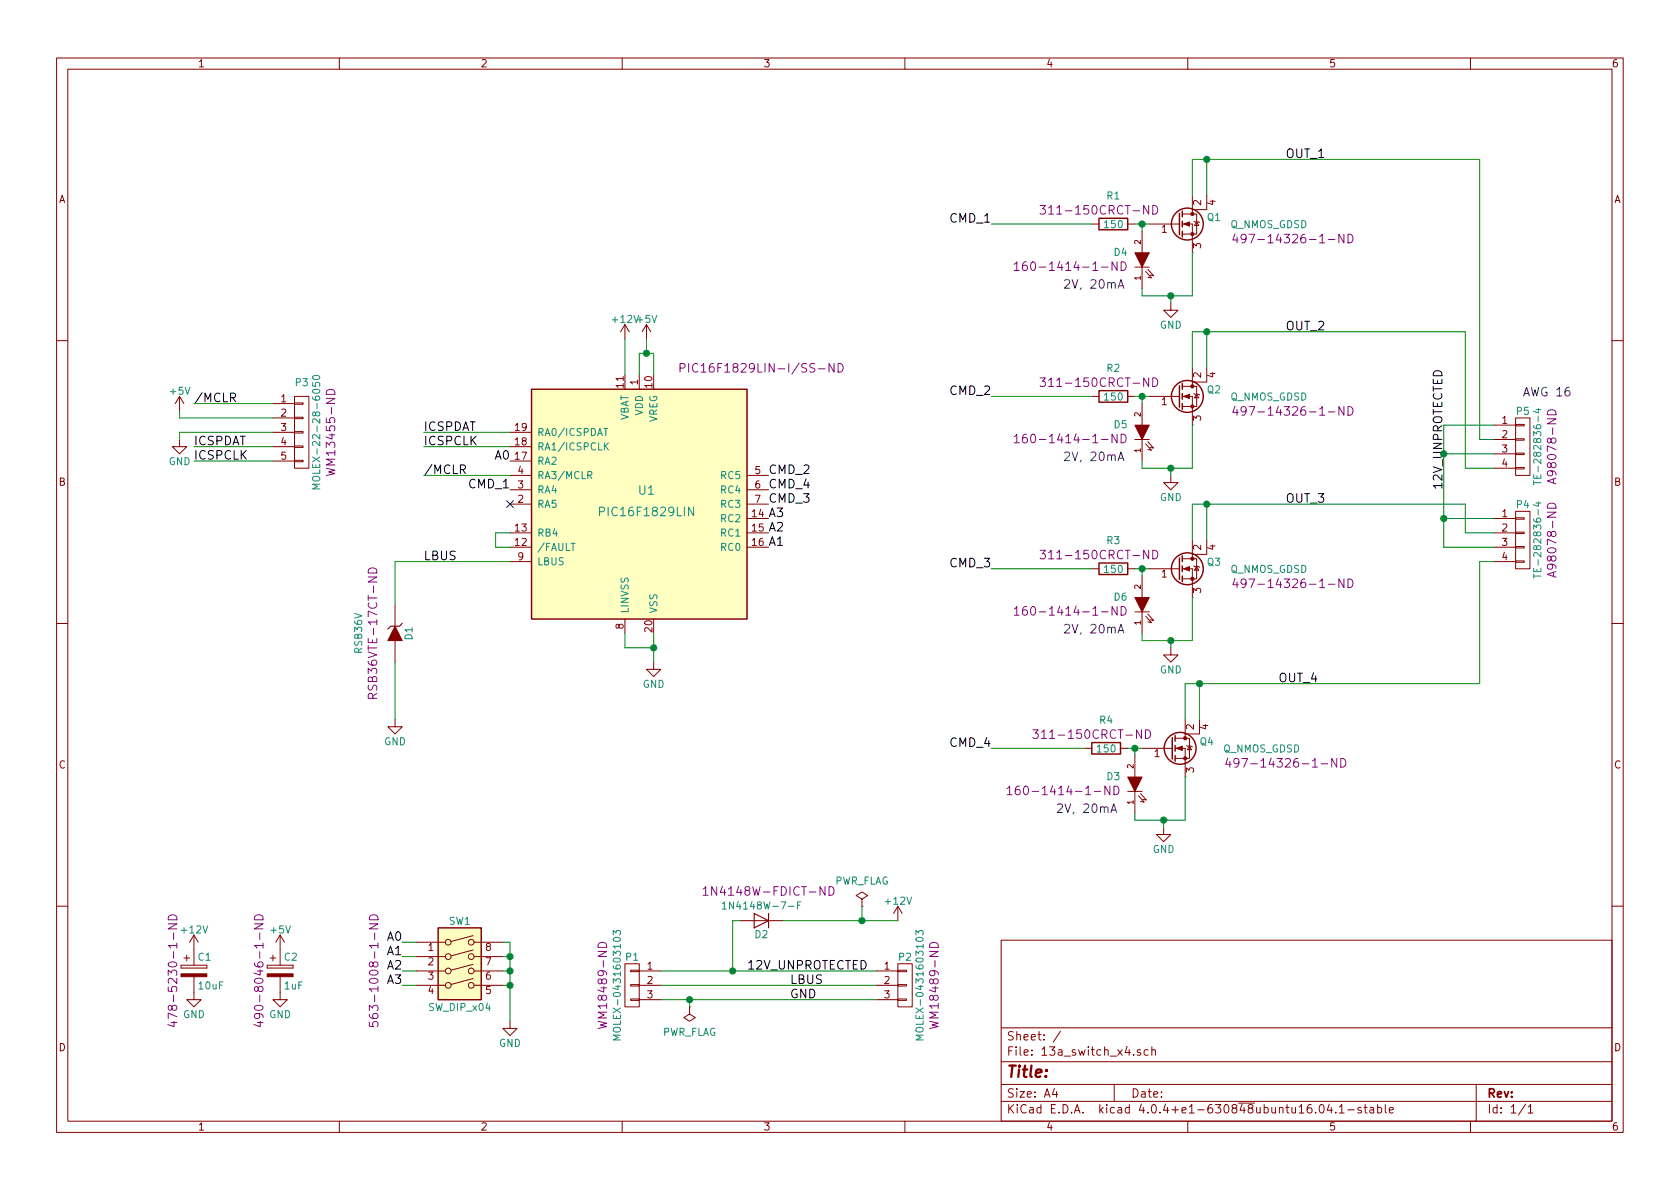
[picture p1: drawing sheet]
EESchema Schematic File Version 2
LIBS:13a_switch_x4-rescue
LIBS:power
LIBS:device
LIBS:transistors
LIBS:conn
LIBS:linear
LIBS:regul
LIBS:74xx
LIBS:cmos4000
LIBS:adc-dac
LIBS:memory
LIBS:xilinx
LIBS:microcontrollers
LIBS:dsp
LIBS:microchip
LIBS:analog_switches
LIBS:motorola
LIBS:texas
LIBS:intel
LIBS:audio
LIBS:interface
LIBS:digital-audio
LIBS:philips
LIBS:display
LIBS:cypress
LIBS:siliconi
LIBS:opto
LIBS:atmel
LIBS:contrib
LIBS:valves
LIBS:switches
LIBS:microchip_pic16mcu
LIBS:13a_switch_x4-cache
EELAYER 25 0
EELAYER END
$Descr A4 11693 8268
encoding utf-8
Sheet 1 1
Title ""
Date ""
Rev ""
Comp ""
Comment1 ""
Comment2 ""
Comment3 ""
Comment4 ""
$EndDescr
$Comp
L CP C2
U 1 1
P 1950 6750
F 0 "C2" H 1975 6850 50  0000 L CNN
F 1 "1uF" H 1975 6650 50  0000 L CNN
F 2 "Capacitors_SMD:C_0805_HandSoldering" H 1988 6600 50  0001 C CNN
F 3 "http://www.digikey.com/product-detail/en/murata-electronics-north-america/GCM21BL81C105KA58L/490-8046-1-ND/4380331" H 1950 6750 50  0001 C CNN
F 4 "490-8046-1-ND" V 1800 6750 60  0000 C CNN "DIGIKEY"
	1    1950 6750
	1    0    0    -1  
$EndComp
$Comp
L CP C1
U 1 1
P 1350 6750
F 0 "C1" H 1375 6850 50  0000 L CNN
F 1 "10uF" H 1375 6650 50  0000 L CNN
F 2 "Capacitors_SMD:C_1210_HandSoldering" H 1388 6600 50  0001 C CNN
F 3 "http://datasheets.avx.com/TPS.pdf" H 1350 6750 50  0001 C CNN
F 4 "478-5230-1-ND" V 1200 6750 60  0000 C CNN "DIGIKEY"
	1    1350 6750
	1    0    0    -1  
$EndComp
$Comp
L ZENER D1
U 1 1
P 2750 4400
F 0 "D1" H 2750 4500 50  0000 C CNN
F 1 "RSB36V" H 2750 4150 50  0000 C CNN
F 2 "conn_ribbon:SOD-323_HandSoldering" H 2750 4400 50  0001 C CNN
F 3 "http://rohmfs.rohm.com/en/products/databook/datasheet/discrete/diode/zener/rsb36v.pdf" H 2750 4400 50  0001 C CNN
F 4 "RSB36VTE-17CT-ND" H 2750 4250 60  0000 C CNN "DIGIKEY"
	1    2750 4400
	0    1    1    0   
$EndComp
$Comp
L D D2
U 1 1
P 5300 6400
F 0 "D2" H 5300 6500 50  0000 C CNN
F 1 "1N4148W-7-F" H 5300 6300 50  0000 C CNN
F 2 "Diodes_SMD:SOD-123" H 5300 6400 50  0001 C CNN
F 3 "http://www.diodes.com/_files/datasheets/ds30086.pdf" H 5300 6400 50  0001 C CNN
F 4 "1N4148W-FDICT-ND" H 5250 6200 60  0000 C CNN "DIGIKEY"
	1    5300 6400
	-1   0    0    1   
$EndComp
$Comp
L +12V #PWR01
U 1 1
P 4350 2350
F 0 "#PWR01" H 4350 2200 50  0001 C CNN
F 1 "+12V" H 4350 2490 50  0000 C CNN
F 2 "" H 4350 2350 50  0000 C CNN
F 3 "" H 4350 2350 50  0000 C CNN
	1    4350 2350
	1    0    0    -1  
$EndComp
Text Label 2950 3300 0    60   ~ 0
/MCLR
Text Label 2950 3000 0    60   ~ 0
ICSPDAT
Text Label 2950 3100 0    60   ~ 0
ICSPCLK
$Comp
L Q_NMOS_GDSD Q1
U 1 1
P 8200 1550
F 0 "Q1" H 8500 1600 50  0000 R CNN
F 1 "Q_NMOS_GDSD" H 9100 1550 50  0000 R CNN
F 2 "TO_SOT_Packages_SMD:SOT-223" H 8400 1650 50  0001 C CNN
F 3 "http://www.st.com/web/en/resource/technical/document/datasheet/DM00043834.pdf" H 8200 1550 50  0001 C CNN
F 4 "497-14326-1-ND" H 9000 1450 60  0000 C CNN "DIGIKEY"
	1    8200 1550
	1    0    0    -1  
$EndComp
$Comp
L GND #PWR02
U 1 1
P 8150 2100
F 0 "#PWR02" H 8150 1850 50  0001 C CNN
F 1 "GND" H 8150 1950 50  0000 C CNN
F 2 "" H 8150 2100 50  0000 C CNN
F 3 "" H 8150 2100 50  0000 C CNN
	1    8150 2100
	1    0    0    -1  
$EndComp
$Comp
L GND #PWR03
U 1 1
P 4550 4600
F 0 "#PWR03" H 4550 4350 50  0001 C CNN
F 1 "GND" H 4550 4450 50  0000 C CNN
F 2 "" H 4550 4600 50  0000 C CNN
F 3 "" H 4550 4600 50  0000 C CNN
	1    4550 4600
	1    0    0    -1  
$EndComp
$Comp
L +12V #PWR04
U 1 1
P 6250 6400
F 0 "#PWR04" H 6250 6250 50  0001 C CNN
F 1 "+12V" H 6250 6540 50  0000 C CNN
F 2 "" H 6250 6400 50  0000 C CNN
F 3 "" H 6250 6400 50  0000 C CNN
	1    6250 6400
	1    0    0    -1  
$EndComp
$Comp
L +5V #PWR05
U 1 1
P 4500 2350
F 0 "#PWR05" H 4500 2200 50  0001 C CNN
F 1 "+5V" H 4500 2490 50  0000 C CNN
F 2 "" H 4500 2350 50  0000 C CNN
F 3 "" H 4500 2350 50  0000 C CNN
	1    4500 2350
	1    0    0    -1  
$EndComp
$Comp
L GND #PWR06
U 1 1
P 1350 6900
F 0 "#PWR06" H 1350 6650 50  0001 C CNN
F 1 "GND" H 1350 6750 50  0000 C CNN
F 2 "" H 1350 6900 50  0000 C CNN
F 3 "" H 1350 6900 50  0000 C CNN
	1    1350 6900
	1    0    0    -1  
$EndComp
$Comp
L +12V #PWR07
U 1 1
P 1350 6600
F 0 "#PWR07" H 1350 6450 50  0001 C CNN
F 1 "+12V" H 1350 6740 50  0000 C CNN
F 2 "" H 1350 6600 50  0000 C CNN
F 3 "" H 1350 6600 50  0000 C CNN
	1    1350 6600
	1    0    0    -1  
$EndComp
$Comp
L +5V #PWR08
U 1 1
P 1950 6600
F 0 "#PWR08" H 1950 6450 50  0001 C CNN
F 1 "+5V" H 1950 6740 50  0000 C CNN
F 2 "" H 1950 6600 50  0000 C CNN
F 3 "" H 1950 6600 50  0000 C CNN
	1    1950 6600
	1    0    0    -1  
$EndComp
$Comp
L GND #PWR09
U 1 1
P 1950 6900
F 0 "#PWR09" H 1950 6650 50  0001 C CNN
F 1 "GND" H 1950 6750 50  0000 C CNN
F 2 "" H 1950 6900 50  0000 C CNN
F 3 "" H 1950 6900 50  0000 C CNN
	1    1950 6900
	1    0    0    -1  
$EndComp
Text Label 2950 3900 0    60   ~ 0
LBUS
Text Label 8950 1100 0    60   ~ 0
OUT_1
$Comp
L CONN_01X05 P3
U 1 1
P 2100 3000
F 0 "P3" H 2100 3350 50  0000 C CNN
F 1 "MOLEX-22-28-6050" V 2200 3000 50  0000 C CNN
F 2 "Pin_Headers:Pin_Header_Straight_1x05" H 2100 3000 50  0001 C CNN
F 3 "" H 2100 3000 50  0000 C CNN
F 4 "WM13455-ND" V 2300 3000 60  0000 C CNN "DIGIKEY"
	1    2100 3000
	1    0    0    -1  
$EndComp
Text Label 1350 2800 0    60   ~ 0
/MCLR
$Comp
L +5V #PWR010
U 1 1
P 1250 2850
F 0 "#PWR010" H 1250 2700 50  0001 C CNN
F 1 "+5V" H 1250 2990 50  0000 C CNN
F 2 "" H 1250 2850 50  0000 C CNN
F 3 "" H 1250 2850 50  0000 C CNN
	1    1250 2850
	1    0    0    -1  
$EndComp
$Comp
L GND #PWR011
U 1 1
P 1250 3050
F 0 "#PWR011" H 1250 2800 50  0001 C CNN
F 1 "GND" H 1250 2900 50  0000 C CNN
F 2 "" H 1250 3050 50  0000 C CNN
F 3 "" H 1250 3050 50  0000 C CNN
	1    1250 3050
	1    0    0    -1  
$EndComp
Text Label 1350 3100 0    60   ~ 0
ICSPDAT
Text Label 1350 3200 0    60   ~ 0
ICSPCLK
$Comp
L GND #PWR012
U 1 1
P 2750 5000
F 0 "#PWR012" H 2750 4750 50  0001 C CNN
F 1 "GND" H 2750 4850 50  0000 C CNN
F 2 "" H 2750 5000 50  0000 C CNN
F 3 "" H 2750 5000 50  0000 C CNN
	1    2750 5000
	1    0    0    -1  
$EndComp
$Comp
L Q_NMOS_GDSD Q2
U 1 1
P 8200 2750
F 0 "Q2" H 8500 2800 50  0000 R CNN
F 1 "Q_NMOS_GDSD" H 9100 2750 50  0000 R CNN
F 2 "TO_SOT_Packages_SMD:SOT-223" H 8400 2850 50  0001 C CNN
F 3 "http://www.st.com/web/en/resource/technical/document/datasheet/DM00043834.pdf" H 8200 2750 50  0001 C CNN
F 4 "497-14326-1-ND" H 9000 2650 60  0000 C CNN "DIGIKEY"
	1    8200 2750
	1    0    0    -1  
$EndComp
$Comp
L GND #PWR013
U 1 1
P 8150 3300
F 0 "#PWR013" H 8150 3050 50  0001 C CNN
F 1 "GND" H 8150 3150 50  0000 C CNN
F 2 "" H 8150 3300 50  0000 C CNN
F 3 "" H 8150 3300 50  0000 C CNN
	1    8150 3300
	1    0    0    -1  
$EndComp
Text Label 8950 2300 0    60   ~ 0
OUT_2
Text Notes 10600 2750 0    60   ~ 0
AWG 16
$Comp
L Q_NMOS_GDSD Q3
U 1 1
P 8200 3950
F 0 "Q3" H 8500 4000 50  0000 R CNN
F 1 "Q_NMOS_GDSD" H 9100 3950 50  0000 R CNN
F 2 "TO_SOT_Packages_SMD:SOT-223" H 8400 4050 50  0001 C CNN
F 3 "http://www.st.com/web/en/resource/technical/document/datasheet/DM00043834.pdf" H 8200 3950 50  0001 C CNN
F 4 "497-14326-1-ND" H 9000 3850 60  0000 C CNN "DIGIKEY"
	1    8200 3950
	1    0    0    -1  
$EndComp
$Comp
L GND #PWR014
U 1 1
P 8150 4500
F 0 "#PWR014" H 8150 4250 50  0001 C CNN
F 1 "GND" H 8150 4350 50  0000 C CNN
F 2 "" H 8150 4500 50  0000 C CNN
F 3 "" H 8150 4500 50  0000 C CNN
	1    8150 4500
	1    0    0    -1  
$EndComp
Text Label 8950 3500 0    60   ~ 0
OUT_3
$Comp
L Q_NMOS_GDSD Q4
U 1 1
P 8150 5200
F 0 "Q4" H 8450 5250 50  0000 R CNN
F 1 "Q_NMOS_GDSD" H 9050 5200 50  0000 R CNN
F 2 "TO_SOT_Packages_SMD:SOT-223" H 8350 5300 50  0001 C CNN
F 3 "http://www.st.com/web/en/resource/technical/document/datasheet/DM00043834.pdf" H 8150 5200 50  0001 C CNN
F 4 "497-14326-1-ND" H 8950 5100 60  0000 C CNN "DIGIKEY"
	1    8150 5200
	1    0    0    -1  
$EndComp
$Comp
L GND #PWR015
U 1 1
P 8100 5750
F 0 "#PWR015" H 8100 5500 50  0001 C CNN
F 1 "GND" H 8100 5600 50  0000 C CNN
F 2 "" H 8100 5750 50  0000 C CNN
F 3 "" H 8100 5750 50  0000 C CNN
	1    8100 5750
	1    0    0    -1  
$EndComp
$Comp
L R R4
U 1 1
P 7700 5200
F 0 "R4" V 7500 5200 50  0000 C CNN
F 1 "150" V 7700 5200 50  0000 C CNN
F 2 "Resistors_SMD:R_0805_HandSoldering" V 7630 5200 50  0001 C CNN
F 3 "" H 7700 5200 50  0001 C CNN
F 4 "311-150CRCT-ND" V 7600 5100 60  0000 C CNN "DIGIKEY"
	1    7700 5200
	0    1    1    0   
$EndComp
Text Label 8900 4750 0    60   ~ 0
OUT_4
$Comp
L PWR_FLAG #FLG016
U 1 1
P 4800 7000
F 0 "#FLG016" H 4800 7095 50  0001 C CNN
F 1 "PWR_FLAG" H 4800 7180 50  0000 C CNN
F 2 "" H 4800 7000 50  0000 C CNN
F 3 "" H 4800 7000 50  0000 C CNN
	1    4800 7000
	1    0    0    1   
$EndComp
$Comp
L PWR_FLAG #FLG017
U 1 1
P 6000 6300
F 0 "#FLG017" H 6000 6395 50  0001 C CNN
F 1 "PWR_FLAG" H 6000 6480 50  0000 C CNN
F 2 "" H 6000 6300 50  0000 C CNN
F 3 "" H 6000 6300 50  0000 C CNN
	1    6000 6300
	1    0    0    -1  
$EndComp
$Comp
L CONN_01X03 P1
U 1 1
P 4400 6850
F 0 "P1" H 4400 7050 50  0000 C CNN
F 1 "MOLEX-0431603103" V 4500 6850 50  0000 C CNN
F 2 "Connectors_Molex:Molex_Sabre_43160-XX03_03x7.49mm_Angled_BoardLock" H 4400 6850 50  0001 C CNN
F 3 "http://www.molex.com/pdm_docs/sd/431603103_sd.pdf" H 4400 6850 50  0001 C CNN
F 4 "WM18489-ND" V 4600 6850 60  0000 C CNN "DIGIKEY"
	1    4400 6850
	-1   0    0    -1  
$EndComp
$Comp
L CONN_01X03 P2
U 1 1
P 6300 6850
F 0 "P2" H 6300 7050 50  0000 C CNN
F 1 "MOLEX-0431603103" V 6400 6850 50  0000 C CNN
F 2 "Connectors_Molex:Molex_Sabre_43160-XX03_03x7.49mm_Angled_BoardLock" H 6300 6850 50  0001 C CNN
F 3 "http://www.molex.com/pdm_docs/sd/431603103_sd.pdf" H 6300 6850 50  0001 C CNN
F 4 "WM18489-ND" V 6500 6850 60  0000 C CNN "DIGIKEY"
	1    6300 6850
	1    0    0    -1  
$EndComp
Text Label 5200 6750 0    60   ~ 0
12V_UNPROTECTED
Text Label 5500 6950 0    60   ~ 0
GND
Text Label 5500 6850 0    60   ~ 0
LBUS
$Comp
L CONN_01X04 P4
U 1 1
P 10600 3750
F 0 "P4" H 10600 4000 50  0000 C CNN
F 1 "TE-282836-4" V 10700 3750 50  0000 C CNN
F 2 "Connect:bornier4" H 10600 3750 50  0001 C CNN
F 3 "http://www.te.com/commerce/DocumentDelivery/DDEController?Action=srchrtrv&DocNm=282836&DocType=Customer+Drawing&DocLang=English" H 10600 3750 50  0001 C CNN
F 4 "A98078-ND" V 10800 3750 60  0000 C CNN "DIGIKEY"
	1    10600 3750
	1    0    0    -1  
$EndComp
$Comp
L LED-RESCUE-13a_switch_x4 D4
U 1 1
P 7950 1800
F 0 "D4" V 8000 1950 50  0000 C CNN
F 1 "LITEON-LTST-C170KGKT" H 7950 1700 50  0001 C CNN
F 2 "LEDs:LED_0805" H 7950 1800 50  0001 C CNN
F 3 "http://optoelectronics.liteon.com/upload/download/DS22-2000-073/S_110_LTST-C170KGKT.pdf" H 7950 1800 50  0001 C CNN
F 4 "160-1414-1-ND" V 7900 2300 60  0000 C CNN "DIGIKEY"
	1    7950 1800
	0    -1   -1   0   
$EndComp
$Comp
L LED-RESCUE-13a_switch_x4 D5
U 1 1
P 7950 3000
F 0 "D5" V 8000 3150 50  0000 C CNN
F 1 "LITEON-LTST-C170KGKT" H 7950 2900 50  0001 C CNN
F 2 "LEDs:LED_0805" H 7950 3000 50  0001 C CNN
F 3 "http://optoelectronics.liteon.com/upload/download/DS22-2000-073/S_110_LTST-C170KGKT.pdf" H 7950 3000 50  0001 C CNN
F 4 "160-1414-1-ND" V 7900 3500 60  0000 C CNN "DIGIKEY"
	1    7950 3000
	0    -1   -1   0   
$EndComp
$Comp
L LED-RESCUE-13a_switch_x4 D6
U 1 1
P 7950 4200
F 0 "D6" V 8000 4350 50  0000 C CNN
F 1 "LITEON-LTST-C170KGKT" H 7950 4100 50  0001 C CNN
F 2 "LEDs:LED_0805" H 7950 4200 50  0001 C CNN
F 3 "http://optoelectronics.liteon.com/upload/download/DS22-2000-073/S_110_LTST-C170KGKT.pdf" H 7950 4200 50  0001 C CNN
F 4 "160-1414-1-ND" V 7900 4700 60  0000 C CNN "DIGIKEY"
	1    7950 4200
	0    -1   -1   0   
$EndComp
$Comp
L LED-RESCUE-13a_switch_x4 D3
U 1 1
P 7900 5450
F 0 "D3" V 7950 5600 50  0000 C CNN
F 1 "LITEON-LTST-C170KGKT" H 7900 5350 50  0001 C CNN
F 2 "LEDs:LED_0805" H 7900 5450 50  0001 C CNN
F 3 "http://optoelectronics.liteon.com/upload/download/DS22-2000-073/S_110_LTST-C170KGKT.pdf" H 7900 5450 50  0001 C CNN
F 4 "160-1414-1-ND" V 7850 5950 60  0000 C CNN "DIGIKEY"
	1    7900 5450
	0    -1   -1   0   
$EndComp
Text Notes 7400 2000 0    60   ~ 0
2V, 20mA
Text Notes 7400 3200 0    60   ~ 0
2V, 20mA
Text Notes 7400 4400 0    60   ~ 0
2V, 20mA
Text Notes 7350 5650 0    60   ~ 0
2V, 20mA
$Comp
L R R3
U 1 1
P 7750 3950
F 0 "R3" V 7550 3950 50  0000 C CNN
F 1 "150" V 7750 3950 50  0000 C CNN
F 2 "Resistors_SMD:R_0805_HandSoldering" V 7680 3950 50  0001 C CNN
F 3 "" H 7750 3950 50  0001 C CNN
F 4 "311-150CRCT-ND" V 7650 3850 60  0000 C CNN "DIGIKEY"
	1    7750 3950
	0    1    1    0   
$EndComp
$Comp
L R R2
U 1 1
P 7750 2750
F 0 "R2" V 7550 2750 50  0000 C CNN
F 1 "150" V 7750 2750 50  0000 C CNN
F 2 "Resistors_SMD:R_0805_HandSoldering" V 7680 2750 50  0001 C CNN
F 3 "" H 7750 2750 50  0001 C CNN
F 4 "311-150CRCT-ND" V 7650 2650 60  0000 C CNN "DIGIKEY"
	1    7750 2750
	0    1    1    0   
$EndComp
$Comp
L R R1
U 1 1
P 7750 1550
F 0 "R1" V 7550 1550 50  0000 C CNN
F 1 "150" V 7750 1550 50  0000 C CNN
F 2 "Resistors_SMD:R_0805_HandSoldering" V 7680 1550 50  0001 C CNN
F 3 "" H 7750 1550 50  0001 C CNN
F 4 "311-150CRCT-ND" V 7650 1450 60  0000 C CNN "DIGIKEY"
	1    7750 1550
	0    1    1    0   
$EndComp
$Comp
L CONN_01X04 P5
U 1 1
P 10600 3100
F 0 "P5" H 10600 3350 50  0000 C CNN
F 1 "TE-282836-4" V 10700 3100 50  0000 C CNN
F 2 "Connect:bornier4" H 10600 3100 50  0001 C CNN
F 3 "http://www.te.com/commerce/DocumentDelivery/DDEController?Action=srchrtrv&DocNm=282836&DocType=Customer+Drawing&DocLang=English" H 10600 3100 50  0001 C CNN
F 4 "A98078-ND" V 10800 3100 60  0000 C CNN "DIGIKEY"
	1    10600 3100
	1    0    0    -1  
$EndComp
Text Label 10050 3400 1    60   ~ 0
12V_UNPROTECTED
$Comp
L GND #PWR018
U 1 1
P 3550 7100
F 0 "#PWR018" H 3550 6850 50  0001 C CNN
F 1 "GND" H 3550 6950 50  0000 C CNN
F 2 "" H 3550 7100 50  0000 C CNN
F 3 "" H 3550 7100 50  0000 C CNN
	1    3550 7100
	1    0    0    -1  
$EndComp
Text Label 6900 1550 2    60   ~ 0
CMD_1
Text Label 6900 2750 2    60   ~ 0
CMD_2
Text Label 6900 3950 2    60   ~ 0
CMD_3
Text Label 6900 5200 2    60   ~ 0
CMD_4
$Comp
L PIC16F1829LIN U1
U 1 1
P 4450 3500
F 0 "U1" H 4500 3600 60  0000 C CNN
F 1 "PIC16F1829LIN" H 4500 3450 60  0000 C CNN
F 2 "Housings_SSOP:SSOP-20_5.3x7.2mm_Pitch0.65mm" H 4450 3500 60  0001 C CNN
F 3 "http://ww1.microchip.com/downloads/en/DeviceDoc/41673A.pdf" H 4450 3500 60  0001 C CNN
F 4 "PIC16F1829LIN-I/SS-ND" H 5300 4450 60  0000 C CNN "DIGIKEY"
	1    4450 3500
	1    0    0    -1  
$EndComp
Text Label 2800 6550 2    60   ~ 0
A0
Text Label 2800 6650 2    60   ~ 0
A1
Text Label 2800 6750 2    60   ~ 0
A2
Text Label 2800 6850 2    60   ~ 0
A3
Text Label 3550 3200 2    60   ~ 0
A0
Text Label 5350 3800 0    60   ~ 0
A1
Text Label 5350 3700 0    60   ~ 0
A2
Text Label 5350 3600 0    60   ~ 0
A3
Text Label 3550 3400 2    60   ~ 0
CMD_1
Text Label 5350 3300 0    60   ~ 0
CMD_2
Text Label 5350 3500 0    60   ~ 0
CMD_3
Text Label 5350 3400 0    60   ~ 0
CMD_4
NoConn ~ 3550 3500
Wire Wire Line
	2950 3300 3550 3300
Wire Wire Line
	2950 3000 3550 3000
Wire Wire Line
	2950 3100 3550 3100
Wire Wire Line
	8300 1750 8300 1750
Wire Wire Line
	8300 1100 10300 1100
Wire Wire Line
	8400 1100 8400 1350
Connection ~ 8400 1100
Wire Wire Line
	7900 1550 8000 1550
Wire Wire Line
	3550 3700 3450 3700
Wire Wire Line
	3450 3700 3450 3800
Wire Wire Line
	3450 3800 3550 3800
Wire Wire Line
	4350 4400 4350 4500
Wire Wire Line
	4550 4400 4550 4600
Wire Wire Line
	4350 2350 4350 2600
Wire Wire Line
	2750 3900 3550 3900
Wire Wire Line
	4450 2600 4450 2450
Wire Wire Line
	4450 2450 4550 2450
Wire Wire Line
	4550 2450 4550 2600
Wire Wire Line
	4500 2450 4500 2350
Connection ~ 4500 2450
Wire Wire Line
	8300 1350 8300 1100
Wire Wire Line
	2750 4200 2750 3900
Wire Wire Line
	1900 2800 1350 2800
Wire Wire Line
	1250 2900 1900 2900
Wire Wire Line
	1250 3000 1900 3000
Wire Wire Line
	1900 3100 1350 3100
Wire Wire Line
	1900 3200 1350 3200
Wire Wire Line
	1250 3000 1250 3050
Wire Wire Line
	1250 2900 1250 2850
Wire Wire Line
	4350 4500 4550 4500
Connection ~ 4550 4500
Wire Wire Line
	2750 4600 2750 5000
Wire Wire Line
	8300 2950 8300 2950
Wire Wire Line
	8300 2300 10200 2300
Wire Wire Line
	8400 2300 8400 2550
Connection ~ 8400 2300
Wire Wire Line
	7900 2750 8000 2750
Wire Wire Line
	8300 2550 8300 2300
Wire Wire Line
	8300 4150 8300 4150
Wire Wire Line
	8300 3500 10200 3500
Wire Wire Line
	8400 3500 8400 3750
Connection ~ 8400 3500
Wire Wire Line
	7900 3950 8000 3950
Wire Wire Line
	8300 3750 8300 3500
Wire Wire Line
	8250 5400 8250 5400
Wire Wire Line
	8250 4750 10300 4750
Wire Wire Line
	8350 4750 8350 5000
Connection ~ 8350 4750
Wire Wire Line
	7850 5200 7950 5200
Wire Wire Line
	8250 5000 8250 4750
Wire Wire Line
	7600 1550 6900 1550
Wire Wire Line
	7600 2750 6900 2750
Wire Wire Line
	5450 6400 6250 6400
Wire Wire Line
	7600 3950 6900 3950
Wire Wire Line
	7550 5200 6900 5200
Wire Wire Line
	4600 6750 6100 6750
Wire Wire Line
	4600 6850 6100 6850
Wire Wire Line
	4600 6950 6100 6950
Wire Wire Line
	4800 7000 4800 6950
Connection ~ 4800 6950
Wire Wire Line
	5150 6400 5100 6400
Wire Wire Line
	5100 6400 5100 6750
Connection ~ 5100 6750
Wire Wire Line
	10300 1100 10300 3050
Wire Wire Line
	10300 3050 10400 3050
Wire Wire Line
	10200 2300 10200 3250
Wire Wire Line
	10200 3250 10400 3250
Wire Wire Line
	10300 4750 10300 3900
Wire Wire Line
	10300 3900 10400 3900
Wire Wire Line
	10400 3700 10200 3700
Wire Wire Line
	10200 3700 10200 3500
Wire Wire Line
	7950 1550 7950 1600
Connection ~ 7950 1550
Wire Wire Line
	7950 2000 7950 2050
Wire Wire Line
	7950 2050 8300 2050
Wire Wire Line
	8150 2050 8150 2100
Wire Wire Line
	8300 2050 8300 1750
Connection ~ 8150 2050
Wire Wire Line
	7950 2750 7950 2800
Connection ~ 7950 2750
Wire Wire Line
	7950 3200 7950 3250
Wire Wire Line
	7950 3250 8300 3250
Wire Wire Line
	8150 3250 8150 3300
Wire Wire Line
	8300 3250 8300 2950
Connection ~ 8150 3250
Wire Wire Line
	7950 3950 7950 4000
Connection ~ 7950 3950
Wire Wire Line
	7950 4400 7950 4450
Wire Wire Line
	7950 4450 8300 4450
Wire Wire Line
	8150 4450 8150 4500
Wire Wire Line
	8300 4450 8300 4150
Connection ~ 8150 4450
Wire Wire Line
	7900 5200 7900 5250
Connection ~ 7900 5200
Wire Wire Line
	7900 5650 7900 5700
Wire Wire Line
	7900 5700 8250 5700
Wire Wire Line
	8100 5700 8100 5750
Wire Wire Line
	8250 5700 8250 5400
Connection ~ 8100 5700
Wire Wire Line
	10400 2950 10050 2950
Wire Wire Line
	10050 2950 10050 3800
Wire Wire Line
	10050 3150 10400 3150
Wire Wire Line
	10050 3600 10400 3600
Wire Wire Line
	10050 3800 10400 3800
Connection ~ 10050 3600
Connection ~ 10050 3150
Wire Wire Line
	3550 6850 3500 6850
Wire Wire Line
	3550 6550 3550 7100
Wire Wire Line
	3500 6750 3550 6750
Connection ~ 3550 6850
Wire Wire Line
	3500 6650 3550 6650
Connection ~ 3550 6750
Wire Wire Line
	3500 6550 3550 6550
Connection ~ 3550 6650
Wire Wire Line
	2800 6850 2900 6850
Wire Wire Line
	2800 6750 2900 6750
Wire Wire Line
	2800 6650 2900 6650
Wire Wire Line
	2800 6550 2900 6550
Wire Wire Line
	6000 6300 6000 6400
Connection ~ 6000 6400
$Comp
L SW_DIP_x04 SW1
U 1 1
P 3200 6750
F 0 "SW1" H 3200 7100 50  0000 C CNN
F 1 "SW_DIP_x04" H 3200 6500 50  0000 C CNN
F 2 "Buttons_Switches_SMD:SW_DIP_x4_W7.62mm_Slide_Copal_CHS-B" H 3200 6750 50  0001 C CNN
F 3 "" H 3200 6750 50  0000 C CNN
F 4 "563-1008-1-ND" V 2600 6750 60  0000 C CNN "DIGIKEY"
	1    3200 6750
	1    0    0    -1  
$EndComp
$EndSCHEMATC
